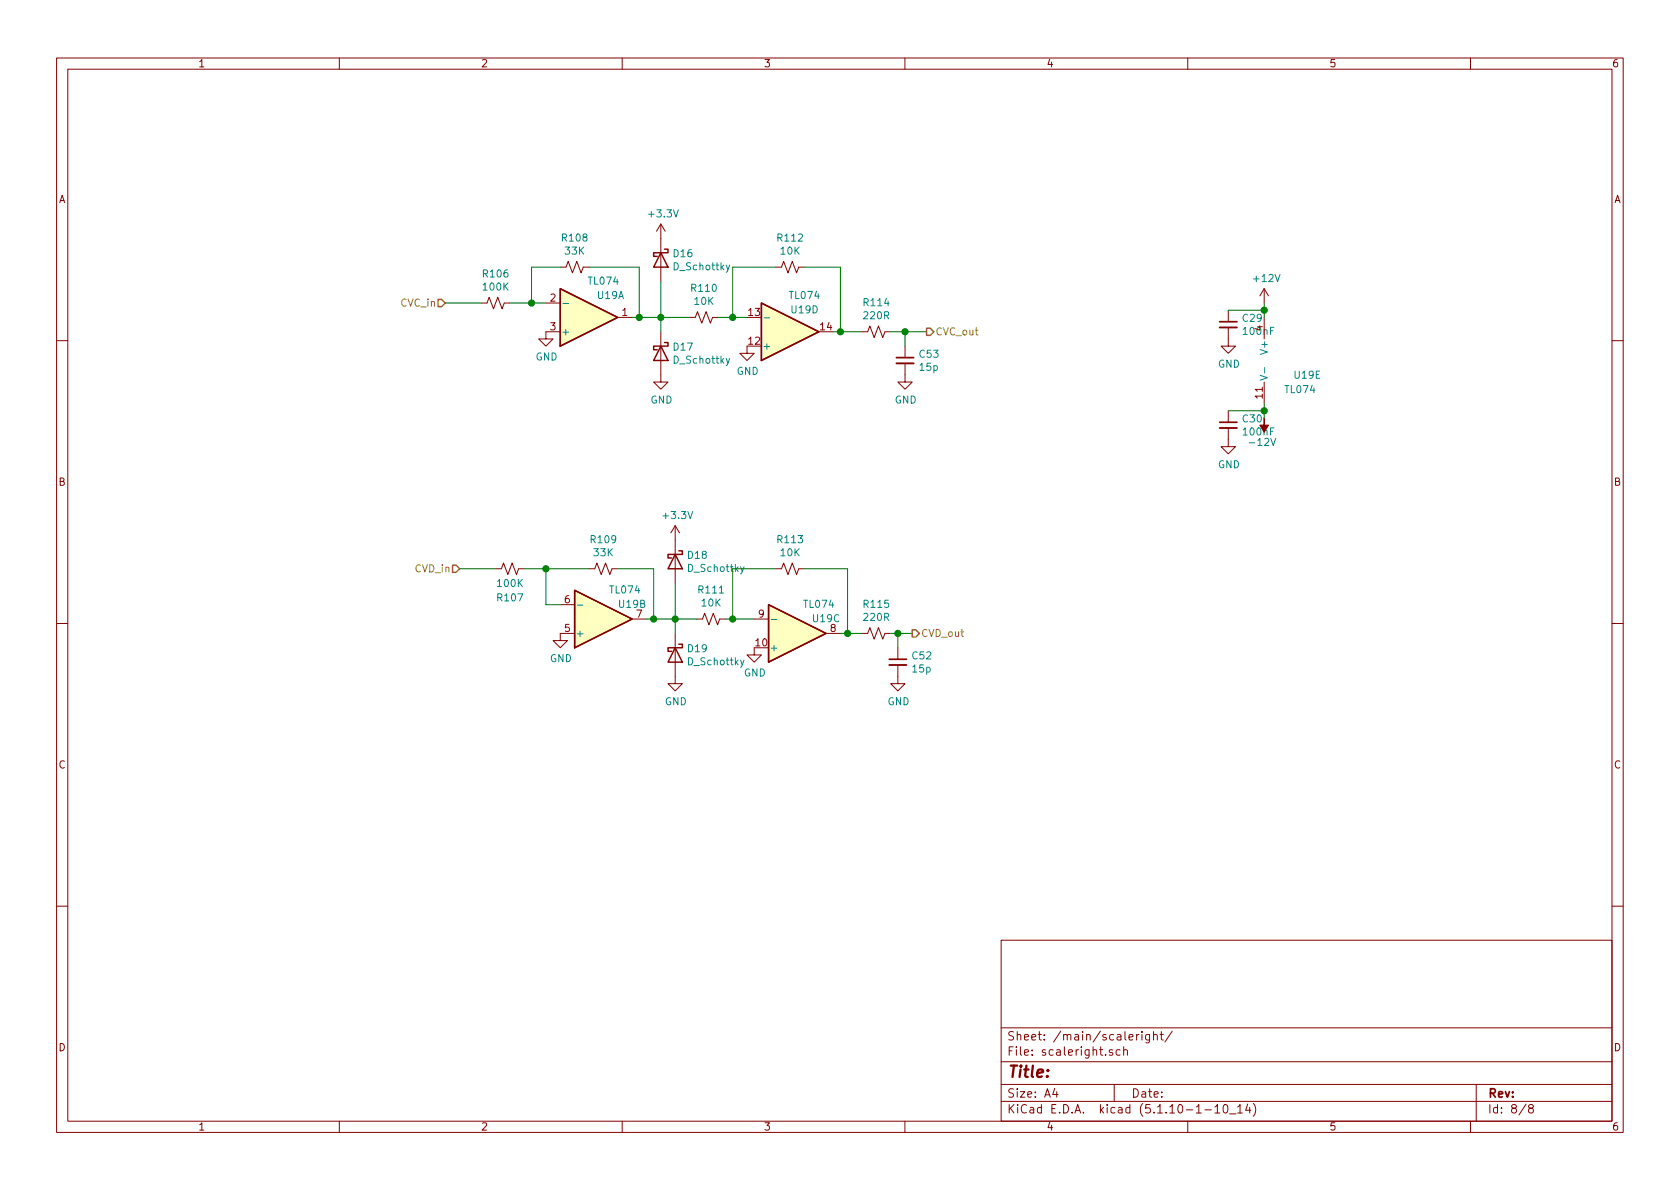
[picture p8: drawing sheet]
<svg xmlns="http://www.w3.org/2000/svg" width="297mm" height="210mm" viewBox="0 0 297 210" stroke-linecap="round" stroke-linejoin="round" font-family="sans-serif">
<g fill="none" stroke="#840000" stroke-width=".18">
<path d="M10 10.3h277v189.9h-277zM12 12.2h273v186.1h-273zM60 10.3v1.9M110 10.3v1.9M160 10.3v1.9M210 10.3v1.9M260 10.3v1.9M116.8 39.6v10.2M116.8 39.6l-.7 1.3M116.8 39.6l.8 1.3M85.1 53.6h1l.4-1 .7 2 .8-2 .8 2 .4-1h1M96.5 53.6h2.6"/>
<path d="M99.1 58.7h-2.6v1.2h1.3l-1.3 1.3-1.3-1.3h1.3M99.1 47.2h1l.4-1 .7 2.1 .8-2.1 .7 2.1 .4-1.1h1M109.2 56.1h2.6M116.8 58.7v8.9h1.3l-1.3 1.2-1.2-1.2h1.2M121.9 56.1h1l.4-1 .8 2 .7-2 .8 2 .4-1h1M137.2 47.2h1l.4-1 .7 2.1 .8-2.1 .7 2.1 .4-1.1h1M152.4 58.7h1l.4-1 .8 2 .7-2 .8 2 .4-1h1M217.2 57.9v3.3h1.2l-1.2 1.3-1.3-1.3h1.3M217.2 54.9v2M223.5 51l-.7 1.3M223.5 51v2.6M223.5 56.1v3.8"/>
<path d="M223.5 51l.8 1.3M10 60.2h2M132.1 61.2v1.3h1.2l-1.2 1.2-1.3-1.2h1.3M160 64.3v3.3h1.3l-1.3 1.2-1.3-1.2h1.3M160 61.2v2M217.2 75.7v3.3h1.2l-1.2 1.3-1.3-1.3h1.3M217.2 72.6v2.1M223.5 67.6v3.8M285 60.2h2M119.4 93v10.1M119.4 93l-.8 1.2M119.4 93l.7 1.2"/>
<path d="M10 110.3h2M87.6 100.6h1l.4-1 .8 2 .8-2 .7 2 .4-1h1M99.1 106.9h2.5M101.6 112h-2.5v1.3h1.2l-1.2 1.2-1.3-1.2h1.3M104.1 100.6h1.1l.3-1 .8 2 .8-2 .7 2 .4-1h1M111.8 109.5h2.5M119.4 112v8.9h1.2l-1.2 1.3-1.3-1.3h1.3M123.2 109.5h1l.4-1 .7 2 .8-2 .8 2 .4-1h1M133.3 114.5v1.3h1.3l-1.3 1.3-1.2-1.3h1.2M133.3 109.5h2.6M137.2 100.6h1l.4-1 .7 2 .8-2 .7 2 .4-1h1M146 112h2.6"/>
<path d="M152.4 112h1l.4-1 .8 2 .7-2 .8 2 .4-1h1M158.7 117.6v3.3h1.3l-1.3 1.3-1.2-1.3h1.2M158.7 114.5v2.1M285 110.3h2M10 160.2h2M177 166.3h108v32h-108zM285 160.2h2M60 198.3v1.9M110 198.3v1.9M160 198.3v1.9M177 194.8h108M177 191.8h108"/>
<path d="M177 187.8h108M177 181.8h108M186.5 192.5l-.4 1h1M186.8 193v1M196.7 185.7a.37 .37 0 0 0-.6 .1l.1 .2 .5 .2 .1 .1-.3 .3-.4-.1M197 191.8v3M198 185.7l-.4-.1-.3 .3 .1 .6 .2 .1 .4-.1M198.7 185.7h.1a.37 .37 0 0 1 .5 .1v.8M198.7 185.1v1.5M201 182.9v1M201.4 182.9l-.4 .3M201.9 182.4v.2"/>
<path d="M201.9 182.9v1M203.3 182.9v1.2l-.3 .3-.4-.1M203.3 183l-.5-.1-.3 .3 .1 .6 .2 .1 .5-.1M204 183.1v-.1a.37 .37 0 0 1 .6 .1v.8M204 182.4v1.5M205.1 182.9h.6M205.3 182.4v1.3l.4 .2M207.3 182.3l-1.3 2M210 198.3v1.9M213 196.3h1.2M214.8 195.8l.4-.5v1.5M214.8 196.8h.9"/>
<path d="M216.4 195.5l.3-.2a.94 .94 0 0 1 0 1.5l-.4-.3v-.6zM217.4 197h1.1M218.8 195.8l.5-.5v1.5M218.8 196.8h.9M220.6 195.2l-.4 1.1h1M221 195.8v1M221.6 195.1a1.71 1.71 0 0 1 0 2.3M260 198.3v1.9M261 191.8v6.5M269.8 195.2l-1.2 2M270.6 196l-.3-.2v-.2l.3-.3h.2l.3 .3-.1 .2-.6 .2a.48 .48 0 0 0-.1 .7l.3 .1 .4-.1a.48 .48 0 0 0-.2-.7"/>
</g>
<g fill="#ffffc2" stroke="#ffffc2" stroke-width=".18">
<path d="M99.1 51l10.1 5.1-10.1 5.1z"/>
<path d="M101.6 104.4l10.2 5.1-10.2 5z"/>
<path d="M134.6 53.6l10.2 5.1-10.2 5z"/>
<path d="M135.9 106.9l10.1 5.1-10.1 5.1z"/>
</g>
<path d="M99.1 51l10.1 5.1-10.1 5.1zM116.8 44.7l1.3 2.5h-2.5zM117.5 44.1h.6v.6h-2.5v.6h.6M134.6 53.6l10.2 5.1-10.2 5zM116.8 61.2l1.3 2.5h-2.5zM117.5 60.6h.6v.6h-2.5v.6h.6M119.4 98l1.2 2.6h-2.5zM120 97.4h.6v.6h-2.5v.7h.6M101.6 104.4l10.2 5.1-10.2 5zM119.4 114.5l1.2 2.6h-2.5zM120 113.9h.6v.6h-2.5v.7h.6M135.9 106.9l10.1 5.1-10.1 5.1z" fill="none" stroke="#840000" stroke-width=".25"/>
<path d="M99.5 53.7h1M129 46.9l-.4 1.1-.2 .2M135.1 56.2h1M129 63.4l-.4 1.1-.2 .2M222.8 66.4l1.3 .4-1.3 .4M223.6 65v1M102.1 107h1M131.5 116.7l-.4 1.2-.2 .1M131.5 100.2l-.4 1.2-.2 .1M136.4 109.5h1" fill="none" stroke="#008484" stroke-width=".18"/>
<path d="M215.6 57.9h3.1M158.5 64.3h3M215.6 75.7h3.1M157.2 117.6h3.1" fill="none" stroke="#840000" stroke-width=".33"/>
<path d="M215.6 56.9h3.1M158.5 63.2h3M215.6 74.7h3.1M157.2 116.6h3.1" fill="none" stroke="#840000" stroke-width=".3"/>
<path d="M223.5 73.9v1.3h.8l-.8 1.2-.7-1.2h.7z" fill="#840000" stroke="#840000" stroke-width=".18"/>
<g fill="none" stroke="#008400" stroke-width=".18">
<path d="M78.7 53.6h6.4M90.2 53.6h6.3M99.1 47.2h-5.1v6.4M104.1 47.2h8.9v8.9M111.8 56.1h10.1M116.8 49.8v8.9M127 56.1h5.1M137.2 47.2h-7.7v8.9M142.2 47.2h6.4v11.5M147.3 58.7h5.1M157.5 58.7h6.3M160 58.7v2.5"/>
<path d="M217.2 54.9h6.3M223.5 53.6v2.5M217.2 72.6h6.3M223.5 71.4v2.5M81.3 100.6h6.3M92.7 100.6h11.4M96.5 100.6v6.3h2.6M109.2 100.6h6.4v8.9M114.3 109.5h8.9M119.4 103.1v8.9M128.3 109.5h5M137.2 100.6h-7.7v8.9"/>
<path d="M142.2 100.6h7.7v11.4M148.6 112h3.8M157.5 112h3.8M158.7 112v2.5"/>
</g>
<path d="M77.5 53h.6l.6 .6-.6 .6h-.6zM163.8 58h.7l.6 .7-.6 .6h-.7zM80 99.9h.6l.7 .7-.7 .6h-.6zM161.3 111.4h.6l.7 .6-.7 .6h-.6z" fill="none" stroke="#848400" stroke-width=".25"/>
<g fill="#008400" stroke="#008400" stroke-width=".25">
<circle cx="119.4" cy="109.5" r=".51"/>
<circle cx="94" cy="53.6" r=".51"/>
<circle cx="113" cy="56.1" r=".51"/>
<circle cx="223.5" cy="72.6" r=".51"/>
<circle cx="223.5" cy="54.9" r=".51"/>
<circle cx="116.8" cy="56.1" r=".51"/>
<circle cx="129.5" cy="56.1" r=".51"/>
<circle cx="96.5" cy="100.6" r=".51"/>
<circle cx="148.6" cy="58.7" r=".51"/>
<circle cx="160" cy="58.7" r=".51"/>
<circle cx="129.5" cy="109.5" r=".51"/>
<circle cx="115.6" cy="109.5" r=".51"/>
<circle cx="158.8" cy="112" r=".51"/>
<circle cx="149.9" cy="112" r=".51"/>
</g>
<text font-size="2.8" fill="#840000" x="178" y="190.5">Title:</text>
<g font-size="2.1" fill="#840000">
<text x="178" y="184">Sheet: /main/scaleright/</text>
<text x="178" y="186.7">File: scaleright.sch</text>
<text x="178" y="196.9">KiCad E.D.A. kicad (5.1.10-1-10_14)</text>
<text x="178" y="194.1">Size: A4</text>
<text x="200" y="194.1">Date:</text>
<text x="263" y="194.1">Rev:</text>
<text x="263" y="196.9">Id: 8/8</text>
</g>
<g font-size="1.8" fill="#840000">
<text x="35" y="11.9">1</text>
<text x="85" y="11.9">2</text>
<text x="135" y="11.9">3</text>
<text x="185" y="11.9">4</text>
<text x="235" y="11.9">5</text>
<text x="285" y="11.9">6</text>
<text x="10.4" y="35.9">A</text>
<text x="285.4" y="35.9">A</text>
<text x="97.3" y="53.3">2</text>
<text x="97.3" y="58.4">3</text>
<text x="110" y="55.9">1</text>
<text x="132.4" y="55.9">13</text>
<text x="145.1" y="58.4">14</text>
<text x="223.3" y="58.5" transform="rotate(-90 223.3 58.5)">4</text>
<text x="132.4" y="61">12</text>
<text x="223.3" y="70.4" transform="rotate(-90 223.3 70.4)">11</text>
<text x="10.4" y="85.9">B</text>
<text x="285.4" y="85.9">B</text>
<text x="99.8" y="106.7">6</text>
<text x="99.8" y="111.8">5</text>
<text x="112.5" y="109.2">7</text>
<text x="134.1" y="109.2">9</text>
<text x="146.8" y="111.8">8</text>
<text x="133.7" y="114.3">10</text>
<text x="10.4" y="135.9">C</text>
<text x="285.4" y="135.9">C</text>
<text x="10.4" y="185.9">D</text>
<text x="285.4" y="185.9">D</text>
<text x="35" y="199.9">1</text>
<text x="85" y="199.9">2</text>
<text x="135" y="199.9">3</text>
<text x="185" y="199.9">4</text>
<text x="235" y="199.9">5</text>
<text x="285" y="199.9">6</text>
</g>
<g font-size="1.8" fill="#008484">
<text x="114.9" y="38.4">+3.3V</text>
<text x="99.5" y="42.7">R108</text>
<text x="100" y="45">33K</text>
<text x="119.1" y="45.5">D16</text>
<text x="119.2" y="47.8">D_Schottky</text>
<text x="137.6" y="42.7">R112</text>
<text x="138.1" y="45">10K</text>
<text x="85.5" y="49.1">R106</text>
<text x="85.5" y="51.4">100K</text>
<text x="104.1" y="50.3">TL074</text>
<text x="105.7" y="52.9">U19A</text>
<text x="122.4" y="51.6">R110</text>
<text x="122.8" y="53.9">10K</text>
<text x="139.7" y="52.9">TL074</text>
<text x="221.8" y="49.9">+12V</text>
<text x="99.2" y="59.3">+</text>
<text x="140" y="55.4">U19D</text>
<text x="152.8" y="54.1">R114</text>
<text x="152.8" y="56.5">220R</text>
<text x="219.8" y="56.9">C29</text>
<text x="220" y="59.2">100nF</text>
<text x="94.7" y="63.7">GND</text>
<text x="119.1" y="62">D17</text>
<text x="119.2" y="64.3">D_Schottky</text>
<text x="134.7" y="61.8">+</text>
<text x="162.6" y="63.3">C53</text>
<text x="162.7" y="65.6">15p</text>
<text x="215.3" y="65">GND</text>
<text x="224.2" y="62.3" transform="rotate(-90 224.2 62.3)">V+</text>
<text x="115" y="71.4">GND</text>
<text x="130.3" y="66.3">GND</text>
<text x="158.2" y="71.4">GND</text>
<text x="227.3" y="69.5">TL074</text>
<text x="228.9" y="67">U19E</text>
<text x="219.8" y="74.7">C30</text>
<text x="220" y="77">100nF</text>
<text x="215.3" y="82.8">GND</text>
<text x="221.3" y="78.9">-12V</text>
<text x="117.4" y="91.8">+3.3V</text>
<text x="104.6" y="96.1">R109</text>
<text x="105.1" y="98.4">33K</text>
<text x="121.7" y="98.8">D18</text>
<text x="121.7" y="101.1">D_Schottky</text>
<text x="137.6" y="96.1">R113</text>
<text x="138.1" y="98.4">10K</text>
<text x="88.1" y="106.3">R107</text>
<text x="88.1" y="103.8">100K</text>
<text x="107.9" y="104.9">TL074</text>
<text x="109.5" y="107.5">U19B</text>
<text x="123.6" y="104.9">R111</text>
<text x="124.1" y="107.3">10K</text>
<text x="142.2" y="107.5">TL074</text>
<text x="152.8" y="107.5">R115</text>
<text x="101.7" y="112.6">+</text>
<text x="143.8" y="110">U19C</text>
<text x="152.8" y="109.8">220R</text>
<text x="97.2" y="117.1">GND</text>
<text x="121.7" y="115.3">D19</text>
<text x="121.7" y="117.6">D_Schottky</text>
<text x="131.5" y="119.6">GND</text>
<text x="136" y="115.2">+</text>
<text x="161.4" y="116.6">C52</text>
<text x="161.4" y="118.9">15p</text>
<text x="117.6" y="124.7">GND</text>
<text x="156.9" y="124.7">GND</text>
</g>
<g font-size="1.8" fill="#848400">
<text x="70.9" y="54.2">CVC_in</text>
<text x="165.4" y="59.3">CVC_out</text>
<text x="73.5" y="101.2">CVD_in</text>
<text x="162.8" y="112.6">CVD_out</text>
</g>
</svg>
